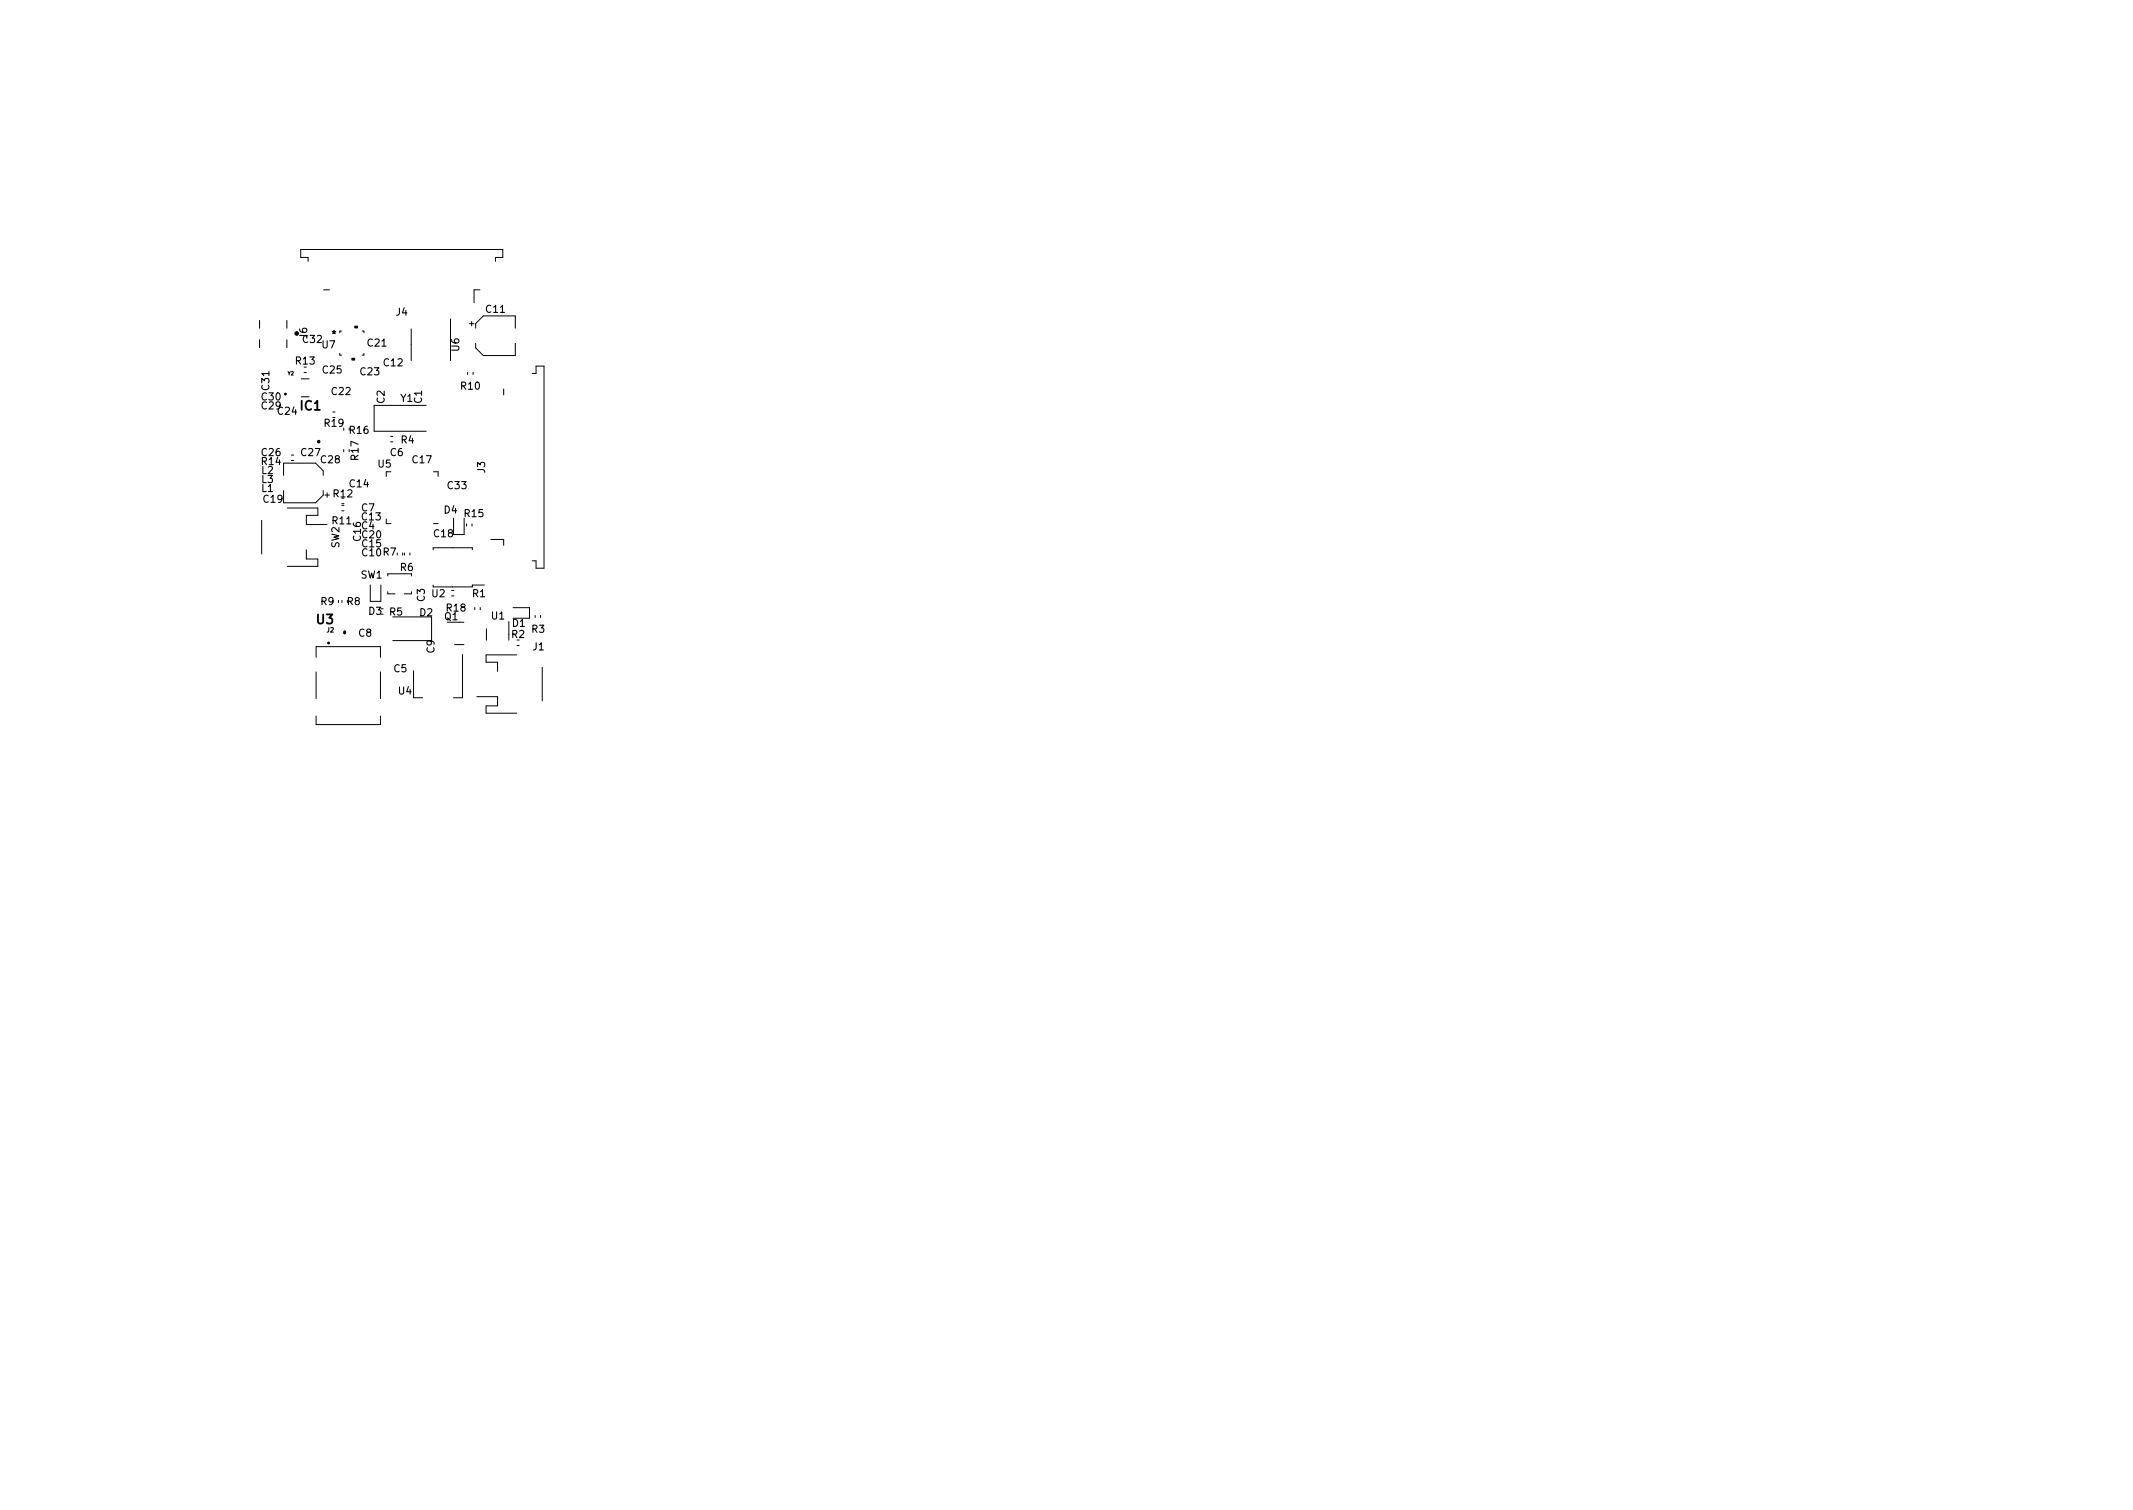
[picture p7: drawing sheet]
<svg xmlns="http://www.w3.org/2000/svg" width="297mm" height="210mm" viewBox="0 0 297 210" stroke-linecap="round" stroke-linejoin="round" font-family="sans-serif">
<g fill="none" stroke="#000" stroke-width=".14">
<path d="M42.9 36.4v-.6h-1v-1.1h28.1v1.1h-1v.6M36.1 44.6v1.1M36.1 47.3v1.1M39.9 44.6v1.1M39.9 47.3v1.1M41.9 52.7h1.1M42.3 51.9h.4M45.1 40.4h.8M46.3 57.4h.4M47.3 49.2v.2h.3M47.6 46.1h-.3v.2M50.4 46.1h.3v.2"/>
<path d="M50.7 49.2v.2h-.3M57.3 45.8v4.4M59.3 56.4h-7.2v3.6h7.2M62.7 44.4v5.8M65.1 51.8v.4M65.4 45.1h.6M65.7 44.8v.6M65.9 51.8v.4M66.2 47.8v.6l1.1 1.1h4.5v-1.7M66.2 45.7v-.6l1.1-1.1h4.5v1.7M66.8 40.4h-.8v1.8M70.1 54.2v.8"/>
<path d="M74.1 52h.6v-1h1.1v28.1h-1.1v-1h-.6M36.4 72.5v4.6M39.5 68.3v1.7h4.4l1.1-1.1v-.6M39.5 66.2v-1.7h4.4l1.1 1.1v.6M40 70.7h4.3v1.1h-1.6v1.2h2.9M40.6 63.4h.3M40.6 64.1h.3M42.7 76.6v1.2h1.6v1.1h-4.3M45.3 68.9h.6M45.6 68.6v.6M47.6 70.4h.3M47.6 71.1h.3"/>
<path d="M47.6 70.1h.3M47.9 62.6v.3M53.8 72.3v.6h.6M54.4 61.5h.3M54.4 60.8h.3M54.4 65.7h-.6v.6M56.1 77v.3M56.3 77v.3M57.1 77v.3M60.3 76.5v-.2h5.5v.2M60.4 65.7h.6v.6M60.4 72.9h.6"/>
<path d="M63.2 72.1v2.3h1.4v-2.3M65 72.9v.4M65.7 72.9v.4M68.3 75.1h1.8v.8M44 99.7v1.2h9v-1.2M44 91.5v-1.5h9v1.5M44 93.6v3.7M47.1 83.6v.3M47.6 83.6v.3M51.6 81.4v2.3h1.4v-2.3M53 93.6v3.7M54 80.2v-.3h3.3v.3"/>
<path d="M54 82.4v.3h1M54.7 85.9h5.4v3.3h-5.4M57.3 82.4v.3h-1M57.6 93.4v3.8h1.3M60.3 81.5v.2h5.5v-.2h1.6M62.9 82.2h.3M62.9 83h.3M63.3 89.8h1.3M64 86.6h.6M64.4 91.1v6.1h-1.3M66.1 84.6v.3M66.4 97h2.9v1.3h-1.6v1h4.2"/>
<path d="M66.9 84.6v.3M67.7 87.5v1.6M70.9 86.5v2.6M71.4 84.6h2.3v1.5h-2.3M71.9 91.2h-4.2v1h1.6v1.3M72 89.9h.3M74.5 85.7v.3M75.3 85.7v.3M75.5 92.9v4.7"/>
</g>
<g fill="#000" stroke="#000" stroke-width=".14">
<path d="M49 49.9h.4v.2h-.4zM49.4 45.4h.4v.3h-.4z"/>
<circle cx="41.3" cy="46.4" r=".25"/>
<circle cx="48" cy="87.9" r=".1"/>
<circle cx="48" cy="88.1" r=".1"/>
</g>
<circle cx="44.4" cy="61.5" r=".12" fill="none" stroke="#000" stroke-width=".25"/>
<g fill="none" stroke="#000" stroke-width=".2">
<circle cx="39.7" cy="54.9" r=".1"/>
<circle cx="45.7" cy="89.5" r=".1"/>
<circle cx="48" cy="88" r=".1"/>
</g>
<g font-size="1.8">
<text x="41.9" y="57.1">IC1</text>
<text x="44.1" y="86.9">U3</text>
</g>
<g font-size="1.4">
<text x="42.2" y="47.7">C32</text>
<text x="42.8" y="47.1" transform="rotate(-90 42.8 47.1)">J6</text>
<text x="46.2" y="47.1">*</text>
<text x="55.2" y="43.9">J4</text>
<text x="67.7" y="43.5">C11</text>
<text x="41.2" y="50.7">R13</text>
<text x="44.9" y="48.5">U7</text>
<text x="45" y="52">C25</text>
<text x="50.2" y="52.2">C23</text>
<text x="51.2" y="48.2">C21</text>
<text x="53.5" y="51">C12</text>
<text x="64" y="48.9" transform="rotate(-90 64 48.9)">U6</text>
<text x="36.5" y="55.7">C30</text>
<text x="36.5" y="57">C29</text>
<text x="37.5" y="54.3" transform="rotate(-90 37.5 54.3)">C31</text>
<text x="38.7" y="57.7">C24</text>
<text x="45.2" y="59.4">R19</text>
<text x="46.2" y="55">C22</text>
<text x="53.6" y="56.1" transform="rotate(-90 53.6 56.1)">C2</text>
<text x="55.8" y="55.9">Y1</text>
<text x="58.7" y="56.1" transform="rotate(-90 58.7 56.1)">C1</text>
<text x="64.2" y="54.2">R10</text>
<text x="36.4" y="66">L2</text>
<text x="36.5" y="64.7">R14</text>
<text x="36.5" y="63.5">C26</text>
<text x="42" y="63.5">C27</text>
<text x="44.7" y="64.5">C28</text>
<text x="48.7" y="60.4">R16</text>
<text x="49.9" y="64" transform="rotate(-90 49.9 64)">R17</text>
<text x="52.7" y="65.1">U5</text>
<text x="54.4" y="63.5">C6</text>
<text x="55.9" y="61.7">R4</text>
<text x="57.5" y="64.5">C17</text>
<text x="67.6" y="65.8" transform="rotate(-90 67.6 65.8)">J3</text>
<text x="36.4" y="67.2">L3</text>
<text x="36.4" y="68.5">L1</text>
<text x="36.7" y="70">C19</text>
<text x="46.5" y="69.2">R12</text>
<text x="48.7" y="67.8">C14</text>
<text x="50.4" y="71.2">C7</text>
<text x="61.9" y="71.5">D4</text>
<text x="62.4" y="68.1">C33</text>
<text x="64.7" y="72">R15</text>
<text x="46.3" y="73">R11</text>
<text x="47.3" y="76.3" transform="rotate(-90 47.3 76.3)">SW2</text>
<text x="50.3" y="75.3" transform="rotate(-90 50.3 75.3)">C16</text>
<text x="50.4" y="73.7">C4</text>
<text x="50.4" y="72.4">C13</text>
<text x="50.5" y="77.4">C10 R7</text>
<text x="50.5" y="74.9">C20</text>
<text x="50.5" y="76.2">C15</text>
<text x="60.5" y="74.8">C18</text>
<text x="50.2" y="80.5">SW1</text>
<text x="55.8" y="79.5">R6</text>
<text x="59.1" y="83.7" transform="rotate(-90 59.1 83.7)">C3</text>
<text x="60.2" y="83.1">U2</text>
<text x="65.8" y="83.1">R1</text>
<text x="44.7" y="84.2">R9</text>
<text x="48.4" y="84.2">R8</text>
<text x="50" y="88.6">C8</text>
<text x="51.4" y="85.6">D3</text>
<text x="54.3" y="85.7">R5</text>
<text x="58.5" y="85.8">D2</text>
<text x="61.9" y="86.3">Q1</text>
<text x="62.2" y="85.1">R18</text>
<text x="68.5" y="86.2">U1</text>
<text x="71.3" y="88.8">R2</text>
<text x="71.4" y="87.3">D1</text>
<text x="74.1" y="88.1">R3</text>
<text x="54.9" y="93.6">C5</text>
<text x="60.5" y="90.9" transform="rotate(-90 60.5 90.9)">C9</text>
<text x="74.2" y="90.5">J1</text>
<text x="55.5" y="96.7">U4</text>
</g>
<text font-size=".9" x="45.5" y="88">J2</text>
<text font-size=".7" x="40.1" y="52.2">Y2</text>
</svg>
